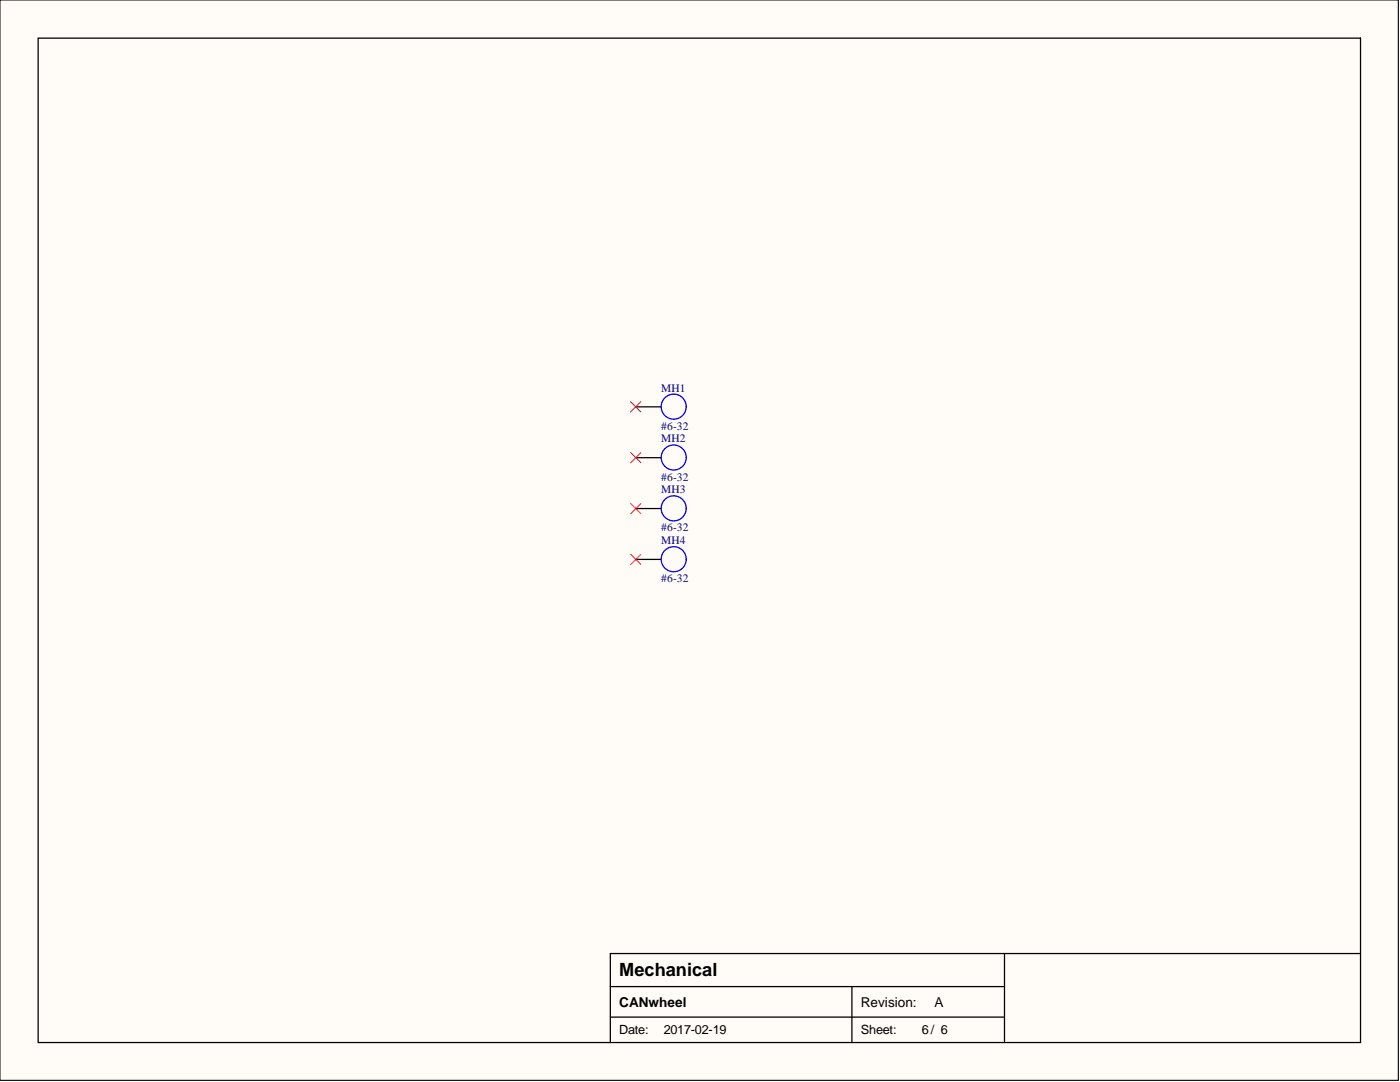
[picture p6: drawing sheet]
<svg xmlns="http://www.w3.org/2000/svg" width="279mm" height="216mm" viewBox="0 0 279 216" stroke-linecap="round" stroke-linejoin="round" font-family="sans-serif">
<path d="M0 0h279.1v215.6h-279.1z" fill="#fffcf8" stroke="#000" stroke-width=".2"/>
<path d="M7.6 7.6h263.9v200.4h-263.9zM126.9 81.2h5.1M126.9 91.3h5.1M126.9 101.5h5.1M126.9 111.6h5.1M121.8 196.9h78.7M170 196.9v11.1M200.5 190.3v17.7M271.5 190.3h-149.7v17.7M121.8 203h78.7" fill="none" stroke="#000" stroke-width=".25"/>
<g fill="none" stroke="#00f" stroke-width=".25">
<circle cx="134.5" cy="91.3" r="2.5"/>
<circle cx="134.5" cy="81.1" r="2.5"/>
<circle cx="134.5" cy="111.6" r="2.5"/>
<circle cx="134.5" cy="101.4" r="2.5"/>
</g>
<path d="M125.9 80.2l2 2M125.9 90.3l2 2M127.9 80.2l-2 2M127.9 90.3l-2 2M125.9 100.5l2 2M125.9 110.6l2 2M127.9 100.5l-2 2M127.9 110.6l-2 2" fill="none" stroke="#f00" stroke-width=".2"/>
<text font-size="3.6" x="123.6" y="194.8">Mechanical</text>
<g font-size="2.7">
<text x="123.6" y="200.8">CANwheel</text>
<text x="171.8" y="200.8">Revision:</text>
<text x="186.5" y="200.8">A</text>
</g>
<g font-size="2.5">
<text x="123.6" y="206.2">Date:</text>
<text x="132.5" y="206.2">2017-02-19</text>
<text x="171.8" y="206.2">Sheet:</text>
<text x="184" y="206.2">6/ 6</text>
</g>
<g font-size="2.3" fill="#000080">
<text x="132" y="78.1">MH1</text>
<text x="132" y="85.7">#6-32</text>
<text x="132" y="88.3">MH2</text>
<text x="132" y="95.9">#6-32</text>
<text x="132" y="98.4">MH3</text>
<text x="132" y="106">#6-32</text>
<text x="132" y="108.6">MH4</text>
<text x="132" y="116.2">#6-32</text>
</g>
</svg>
